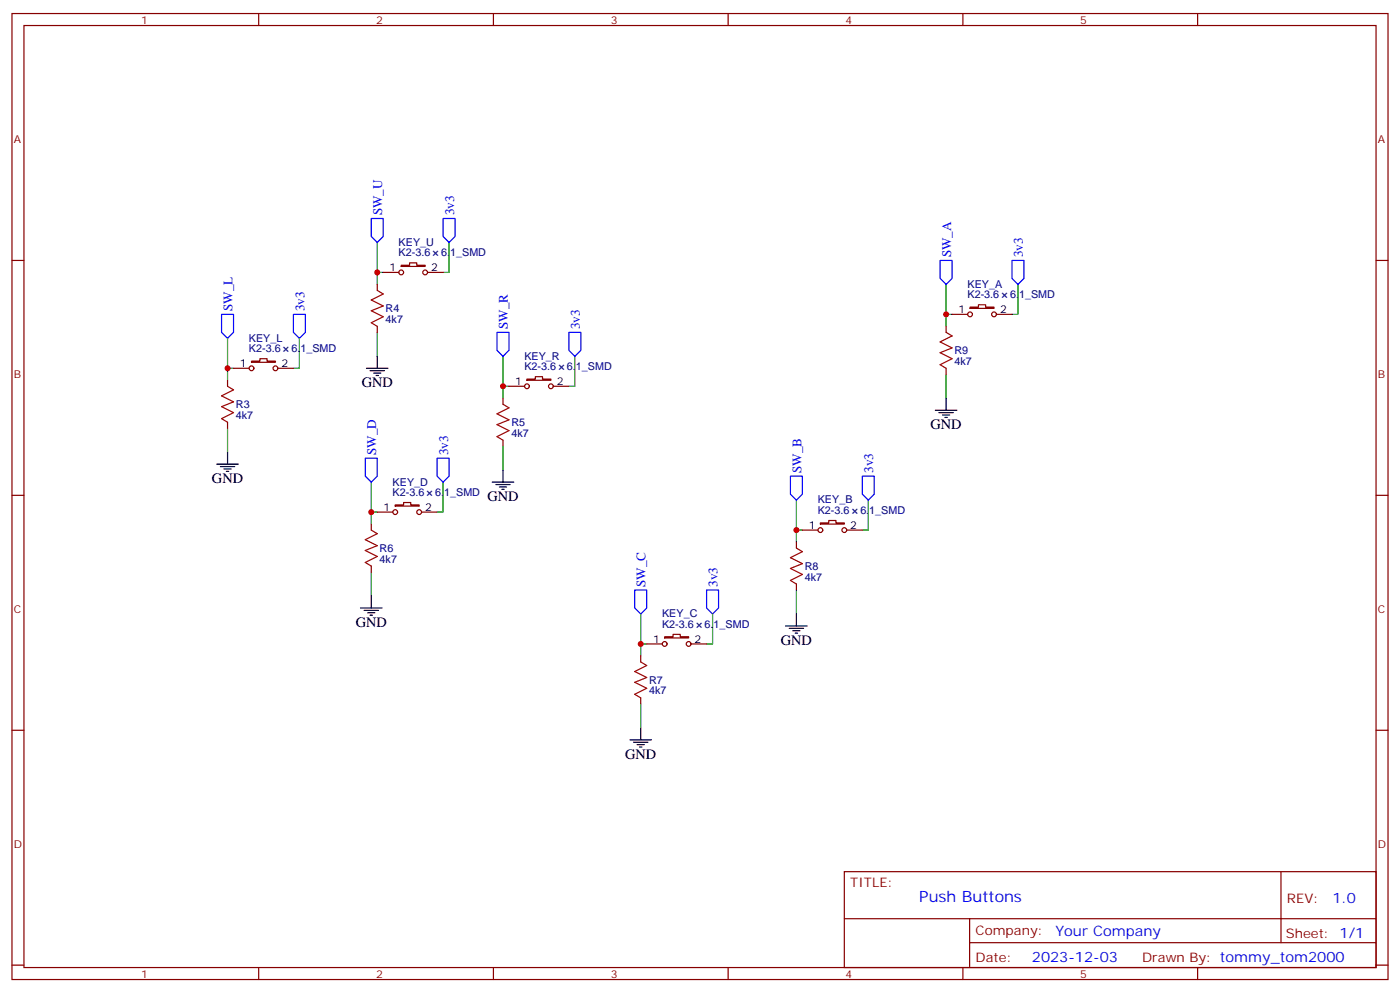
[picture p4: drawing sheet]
<svg xmlns="http://www.w3.org/2000/svg" width="412mm" height="292mm" viewBox="0 0 412 292" stroke-linecap="round" stroke-linejoin="round" font-family="sans-serif">
<g fill="none" stroke="#870000" stroke-width=".35">
<path d="M3.5 4h405.4v284.3h-405.4zM7.1 7.5h398.2v277.3h-398.2zM76.2 4v3.5M145.3 4v3.5M214.5 4v3.5M283.6 4v3.5M352.8 4v3.5M3.5 76.7h3.6M118.2 78.1h2.4v-.7h2.2v.7h2.4v.3h-7zM405.3 76.7h3.6M111.1 83.7v1.8M111.1 96.1v1.7"/>
<path d="M112.9 80.2h4.6M125.9 80.2h4.6M278.7 96.1v1.7M280.5 92.5h4.5M285.8 90.4h2.4v-.7h2.1v.7h2.5v.4h-7zM293.5 92.5h4.6M67 111.9v1.8M68.8 108.4h4.6M74.1 106.3h2.5v-.7h2.1v.7h2.4v.3h-7zM81.8 108.4h4.6M148.2 117.2v1.8M149.9 113.7h4.6"/>
<path d="M155.2 111.6h2.5v-.7h2.1v.7h2.5v.3h-7.1zM163 113.7h4.6M278.7 108.4v1.8M67 124.3v1.7M148.2 129.6v1.7M3.5 145.8h3.6M109.4 154.3v1.7M111.1 150.7h4.6M116.4 148.6h2.5v-.7h2.1v.7h2.5v.4h-7.1zM124.2 150.7h4.6M234.6 159.6v1.7M236.4 156h4.5"/>
<path d="M241.7 153.9h2.4v-.7h2.1v.7h2.5v.4h-7zM249.4 156h4.6M405.3 145.8h3.6M109.4 166.6v1.8M234.6 171.9v1.8M188.7 193.1v1.7M190.5 189.5h4.6M195.8 187.4h2.5v-.7h2.1v.7h2.4v.4h-7zM203.6 189.5h4.5M3.5 214.9h3.6M188.7 205.4v1.8M405.3 214.9h3.6"/>
<path d="M248.7 256.6h156.6v28.2h-156.6zM377.3 256.6v20.9M248.7 270.4h156.5M285.6 277.5h119.6M285.6 270.4v14.1M3.5 284.1h3.6M76.2 284.8v3.5M145.3 284.8v3.5M214.5 284.8v3.5M283.6 284.8v3.5M352.8 284.8v3.5M405.3 284.1h3.6"/>
<circle cx="118.2" cy="80.2" r=".71"/>
<circle cx="125.2" cy="80.2" r=".71"/>
<circle cx="285.8" cy="92.5" r=".71"/>
<circle cx="292.8" cy="92.5" r=".71"/>
<circle cx="74.1" cy="108.4" r=".71"/>
<circle cx="81.1" cy="108.4" r=".71"/>
<circle cx="155.2" cy="113.7" r=".71"/>
<circle cx="162.3" cy="113.7" r=".71"/>
<circle cx="116.4" cy="150.7" r=".71"/>
<circle cx="123.5" cy="150.7" r=".71"/>
<circle cx="241.7" cy="156" r=".71"/>
<circle cx="248.7" cy="156" r=".71"/>
<circle cx="195.8" cy="189.5" r=".71"/>
<circle cx="202.8" cy="189.5" r=".71"/>
</g>
<g fill="none" stroke="#00f" stroke-width=".35">
<path d="M109.4 64.3h3.5v5.3l-1.8 1.8-1.7-1.8zM130.5 64.3h3.6v5.3l-1.8 1.8-1.8-1.8zM276.9 76.7h3.6v5.3l-1.8 1.7-1.8-1.7zM298.1 76.7h3.5v5.3l-1.7 1.7-1.8-1.7zM65.3 92.5h3.5v5.3l-1.8 1.8-1.7-1.8zM86.4 92.5h3.6v5.3l-1.8 1.8-1.8-1.8zM146.4 97.8h3.5v5.3l-1.7 1.8-1.8-1.8zM167.6 97.8h3.5v5.3l-1.8 1.8-1.7-1.8zM107.6 134.9h3.5v5.3l-1.7 1.7-1.8-1.7zM128.8 134.9h3.5v5.3l-1.8 1.7-1.7-1.7zM232.8 140.2h3.6v5.3l-1.8 1.7-1.8-1.7zM254 140.2h3.5v5.3l-1.7 1.7-1.8-1.7z"/>
<path d="M187 173.7h3.5v5.3l-1.8 1.7-1.7-1.7zM208.1 173.7h3.6v5.3l-1.8 1.7-1.8-1.7z"/>
</g>
<g fill="none" stroke="#000" stroke-width=".35">
<path d="M107.9 108.4h6.4M109 109.1h4.2M110.1 109.8h2.1M110.8 110.5h.7M111.1 104.9v3.5M278.7 117.2v3.6M63.9 136.6h6.3M64.9 137.3h4.2M66 138h2.1M66.7 138.7h.7M67 133.1v3.5M148.2 138.4v3.5"/>
<path d="M275.5 120.8h6.4M276.6 121.5h4.2M277.6 122.2h2.2M278.3 122.9h.7M145 141.9h6.3M146 142.6h4.3M147.1 143.3h2.1M147.8 144h.7M106.2 179h6.3M107.2 179.7h4.3M109.4 175.4v3.6M108.3 180.4h2.1"/>
<path d="M109 181.1h.7M231.4 184.3h6.4M232.5 185h4.2M233.5 185.7h2.2M234.2 186.4h.7M234.6 180.7v3.6M185.6 217.8h6.3M186.6 218.5h4.3M187.7 219.2h2.1M188.4 219.9h.7M188.7 214.2v3.6"/>
</g>
<g fill="none" stroke="#008700" stroke-width=".35">
<path d="M111.1 71.4v12.3M132.3 71.4v8.8h-1.8M67 99.6v12.3M88.2 99.6v8.8h-1.8M111.1 80.2h1.8M111.1 97.8v7.1M278.7 92.5h1.8M278.7 83.7v12.4M299.9 83.7v8.8h-1.8M67 108.4h1.8M148.2 113.7h1.7M148.2 104.9v12.3"/>
<path d="M169.3 104.9v8.8h-1.7M278.7 110.2v7M67 126v7.1M148.2 131.3v7.1M109.4 150.7h1.7M109.4 141.9v12.4M130.5 141.9v8.8h-1.7M234.6 156h1.8M234.6 147.2v12.4M255.8 147.2v8.8h-1.8M109.4 168.4v7M234.6 173.7v7"/>
<path d="M188.7 180.7v12.4M188.7 189.5h1.8M209.9 180.7v8.8h-1.8M188.7 207.2v7"/>
</g>
<path d="M111.1 85.5l1.8 1-3.5 1.8 3.5 1.8-3.5 1.4 3.5 1.7-3.5 1.8 1.7 1.1M278.7 97.8l1.8 1.1-3.6 1.7 3.6 1.8-3.6 1.4 3.6 1.8-3.6 1.8 1.8 1M67 113.7l1.8 1.1-3.5 1.7 3.5 1.8-3.5 1.4 3.5 1.8-3.5 1.7 1.7 1.1M148.2 119l1.7 1.1-3.5 1.7 3.5 1.8-3.5 1.4 3.5 1.8-3.5 1.7 1.8 1.1M109.4 156l1.7 1.1-3.5 1.8 3.5 1.7-3.5 1.4 3.5 1.8-3.5 1.8 1.8 1M234.6 161.3l1.8 1.1-3.6 1.7 3.6 1.8-3.6 1.4 3.6 1.8-3.6 1.8 1.8 1M188.7 194.8l1.8 1.1-3.5 1.8 3.5 1.7-3.5 1.4 3.5 1.8-3.5 1.8 1.7 1" fill="none" stroke="#a10000" stroke-width=".35"/>
<g fill="#c00">
<circle cx="67" cy="108.4" r=".88"/>
<circle cx="111.1" cy="80.2" r=".88"/>
<circle cx="109.4" cy="150.7" r=".88"/>
<circle cx="148.2" cy="113.7" r=".88"/>
<circle cx="234.6" cy="156" r=".88"/>
<circle cx="278.7" cy="92.5" r=".88"/>
<circle cx="188.7" cy="189.5" r=".88"/>
</g>
<text font-size="4.6" fill="#00f" x="270.8" y="265.6">Push Buttons</text>
<g font-size="4.2">
<text x="106.5" y="114.1">GND</text>
<text x="274.1" y="126.4">GND</text>
<text x="62.4" y="142.3">GND</text>
<text x="143.6" y="147.6">GND</text>
<text x="104.8" y="184.6">GND</text>
<text x="230" y="189.9">GND</text>
<text x="184.1" y="223.4">GND</text>
</g>
<g font-size="4.2" fill="#00f">
<text x="392.5" y="265.8">1.0</text>
<text x="310.9" y="275.4">Your Company</text>
<text x="304" y="283.2">2023-12-03</text>
</g>
<g font-size="3.9" fill="#00f">
<text x="112.6" y="63.4" transform="rotate(-90 112.6 63.4)">SW_U</text>
<text x="133.7" y="63.4" transform="rotate(-90 133.7 63.4)">3v3</text>
<text x="280.1" y="75.7" transform="rotate(-90 280.1 75.7)">SW_A</text>
<text x="301.3" y="75.7" transform="rotate(-90 301.3 75.7)">3v3</text>
<text x="68.5" y="91.6" transform="rotate(-90 68.5 91.6)">SW_L</text>
<text x="89.6" y="91.6" transform="rotate(-90 89.6 91.6)">3v3</text>
<text x="149.6" y="96.9" transform="rotate(-90 149.6 96.9)">SW_R</text>
<text x="170.8" y="96.9" transform="rotate(-90 170.8 96.9)">3v3</text>
<text x="110.8" y="134" transform="rotate(-90 110.8 134)">SW_D</text>
<text x="132" y="134" transform="rotate(-90 132 134)">3v3</text>
<text x="236.1" y="139.2" transform="rotate(-90 236.1 139.2)">SW_B</text>
<text x="257.2" y="139.2" transform="rotate(-90 257.2 139.2)">3v3</text>
<text x="190.2" y="172.8" transform="rotate(-90 190.2 172.8)">SW_C</text>
<text x="211.4" y="172.8" transform="rotate(-90 211.4 172.8)">3v3</text>
</g>
<g font-size="3.9" fill="#800">
<text x="250.5" y="261.2">TITLE:</text>
<text x="379.1" y="265.8">REV:</text>
<text x="287.4" y="275.4">Company:</text>
<text x="378.7" y="276">Sheet: 1/1</text>
<text x="287.4" y="283">Date:</text>
<text x="336.4" y="283.1">Drawn By: tommy_tom2000</text>
</g>
<g font-size="3.2" fill="#800">
<text x="41.6" y="7">1</text>
<text x="110.8" y="7">2</text>
<text x="179.9" y="7">3</text>
<text x="249.1" y="7">4</text>
<text x="318.2" y="7">5</text>
<text x="4.1" y="42.1">A</text>
<text x="405.9" y="42.1">A</text>
<text x="4.1" y="111.2">B</text>
<text x="405.9" y="111.2">B</text>
<text x="4.1" y="180.4">C</text>
<text x="405.9" y="180.4">C</text>
<text x="4.1" y="249.5">D</text>
<text x="405.9" y="249.5">D</text>
<text x="41.6" y="287.8">1</text>
<text x="110.8" y="287.8">2</text>
<text x="179.9" y="287.8">3</text>
<text x="249.1" y="287.8">4</text>
<text x="318.2" y="287.8">5</text>
</g>
<g font-size="3.2" fill="#000080">
<text x="117.4" y="75.4">K2-3.6</text>
<text x="117.4" y="72.4">KEY_U</text>
<text x="130" y="75.4">6.1_SMD</text>
<text x="285" y="87.7">K2-3.6</text>
<text x="285" y="84.7">KEY_A</text>
<text x="297.5" y="87.7">6.1_SMD</text>
<text x="113.6" y="95.1">4k7</text>
<text x="113.6" y="92">R4</text>
<text x="73.3" y="100.6">KEY_L</text>
<text x="73.3" y="103.6">K2-3.6</text>
<text x="85.9" y="103.6">6.1_SMD</text>
<text x="154.5" y="105.9">KEY_R</text>
<text x="281.2" y="107.4">4k7</text>
<text x="281.2" y="104.3">R9</text>
<text x="154.5" y="108.9">K2-3.6</text>
<text x="167" y="108.9">6.1_SMD</text>
<text x="69.5" y="123.3">4k7</text>
<text x="69.5" y="120.2">R3</text>
<text x="150.6" y="125.5">R5</text>
<text x="150.6" y="128.6">4k7</text>
<text x="115.7" y="142.9">KEY_D</text>
<text x="115.7" y="145.9">K2-3.6</text>
<text x="128.2" y="145.9">6.1_SMD</text>
<text x="240.9" y="148.2">KEY_B</text>
<text x="240.9" y="151.2">K2-3.6</text>
<text x="253.4" y="151.2">6.1_SMD</text>
<text x="111.8" y="165.6">4k7</text>
<text x="111.8" y="162.5">R6</text>
<text x="237.1" y="167.8">R8</text>
<text x="237.1" y="170.9">4k7</text>
<text x="195" y="184.7">K2-3.6</text>
<text x="195" y="181.7">KEY_C</text>
<text x="207.6" y="184.7">6.1_SMD</text>
<text x="191.2" y="201.3">R7</text>
<text x="191.2" y="204.4">4k7</text>
</g>
<g font-size="3.2">
<text x="114.8" y="79.8">1</text>
<text x="127" y="79.8">2</text>
<text x="282.3" y="92.2">1</text>
<text x="294.6" y="92.2">2</text>
<text x="70.7" y="108.1">1</text>
<text x="82.9" y="108.1">2</text>
<text x="151.8" y="113.3">1</text>
<text x="164" y="113.3">2</text>
<text x="113" y="150.4">1</text>
<text x="125.2" y="150.4">2</text>
<text x="238.2" y="155.7">1</text>
<text x="250.5" y="155.7">2</text>
<text x="192.4" y="189.2">1</text>
<text x="204.6" y="189.2">2</text>
</g>
</svg>
